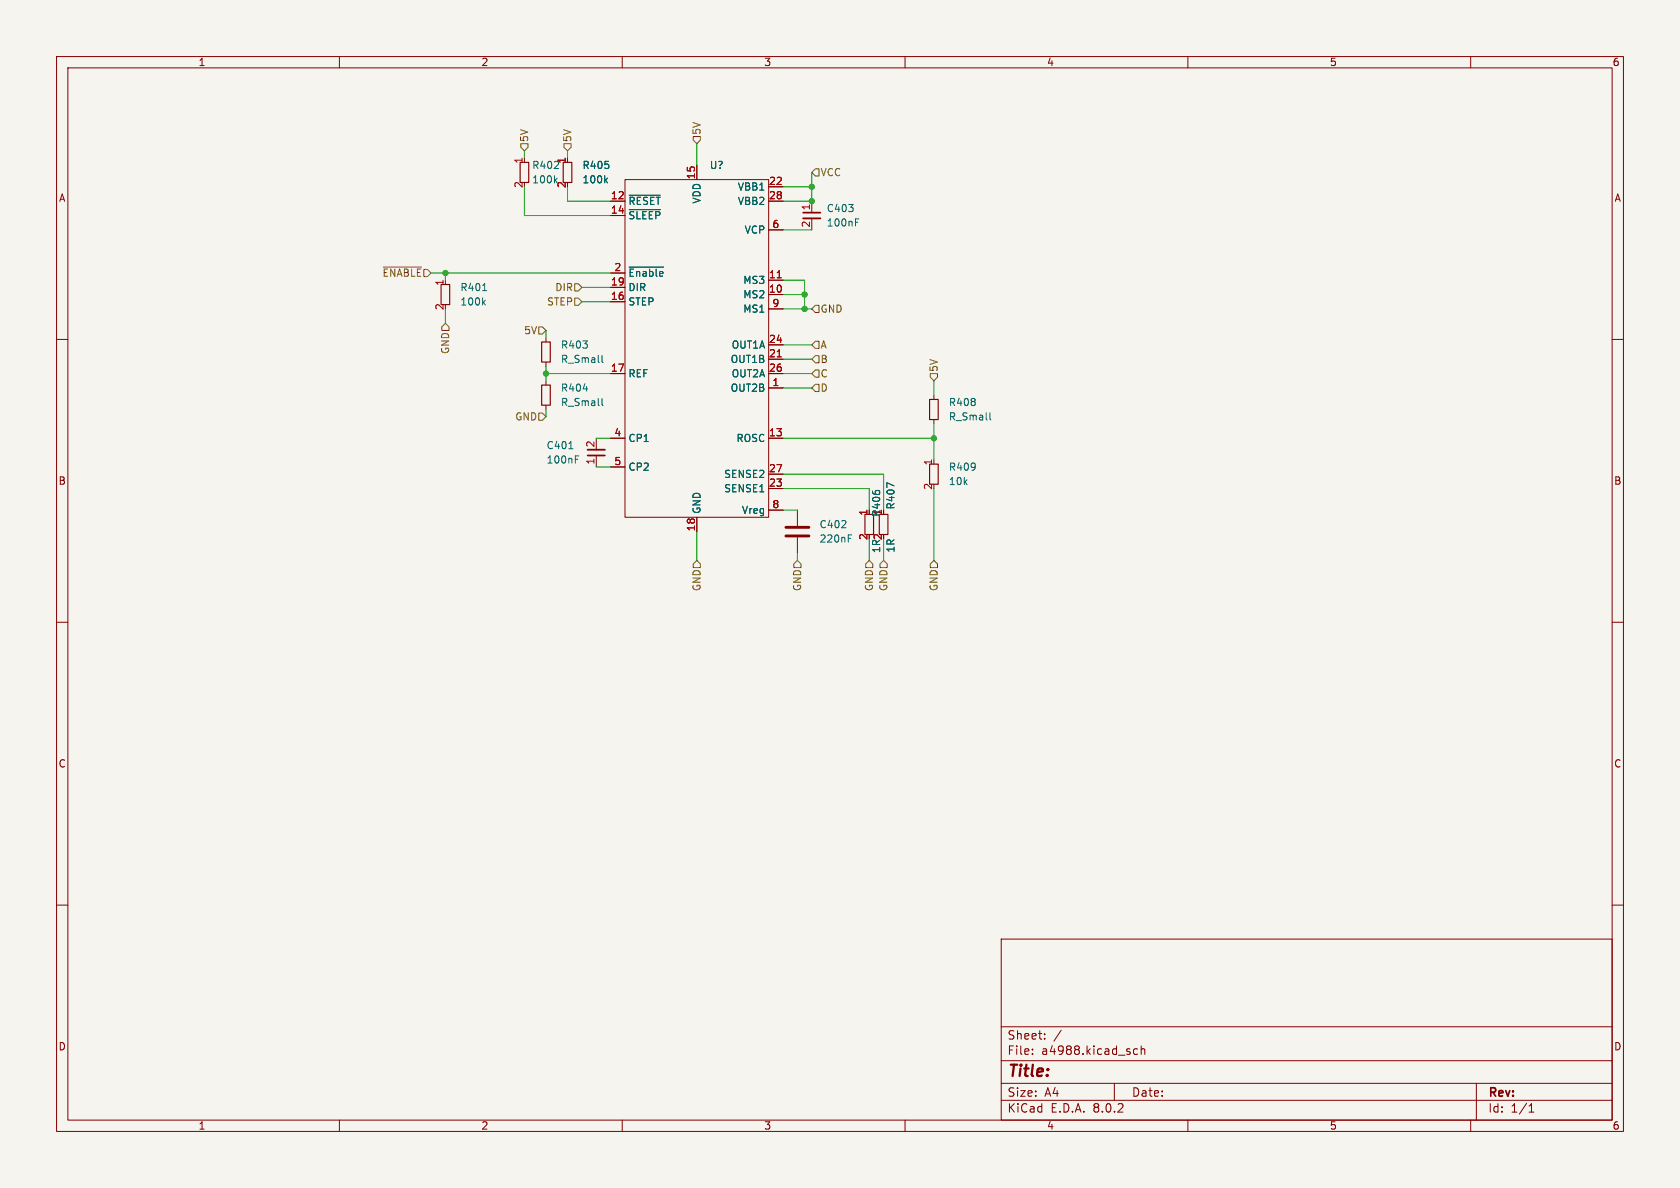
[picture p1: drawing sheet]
(kicad_sch (version 20230121) (generator eeschema)

 (paper "A4")

 (lib_symbols
  (symbol "Device:C" (pin_numbers hide) (pin_names (offset 0.254)) (in_bom yes) (on_board yes)
   (property "Reference" "C" (at 0.635 2.54 0) (effects (font (size 1.27 1.27)) (justify left)))
   (property "Value" "C" (at 0.635 -2.54 0) (effects (font (size 1.27 1.27)) (justify left)))
   (property "Footprint" "" (at 0.9652 -3.81 0) (effects (font (size 1.27 1.27)) hide))
   (property "Datasheet" "~" (at 0 0 0) (effects (font (size 1.27 1.27)) hide))
   (symbol "C_0_1"
    (polyline (pts (xy -2.032 -0.762) (xy 2.032 -0.762)) (stroke (width 0.508) (type default)) (fill (type none)))
    (polyline (pts (xy -2.032 0.762) (xy 2.032 0.762)) (stroke (width 0.508) (type default)) (fill (type none))))
   (symbol "C_1_1"
    (pin passive line (at 0 3.81 270) (length 2.794) (name "~" (effects (font (size 1.27 1.27)))) (number "1" (effects (font (size 1.27 1.27)))))
    (pin passive line (at 0 -3.81 90) (length 2.794) (name "~" (effects (font (size 1.27 1.27)))) (number "2" (effects (font (size 1.27 1.27)))))))
  (symbol "Device:R_Small" (pin_numbers hide) (pin_names (offset 0.254) hide) (in_bom yes) (on_board yes)
   (property "Reference" "R" (at 0.762 0.508 0) (effects (font (size 1.27 1.27)) (justify left)))
   (property "Value" "R_Small" (at 0.762 -1.016 0) (effects (font (size 1.27 1.27)) (justify left)))
   (property "Footprint" "" (at 0 0 0) (effects (font (size 1.27 1.27)) hide))
   (property "Datasheet" "~" (at 0 0 0) (effects (font (size 1.27 1.27)) hide))
   (symbol "R_Small_0_1"
    (rectangle (start -0.762 1.778) (end 0.762 -1.778) (stroke (width 0.2032) (type default)) (fill (type none))))
   (symbol "R_Small_1_1"
    (pin passive line (at 0 2.54 270) (length 0.762) (name "~" (effects (font (size 1.27 1.27)))) (number "1" (effects (font (size 1.27 1.27)))))
    (pin passive line (at 0 -2.54 90) (length 0.762) (name "~" (effects (font (size 1.27 1.27)))) (number "2" (effects (font (size 1.27 1.27)))))))
  (symbol "capacitor_miscellaneous:C_0402_100nF" (in_bom yes) (on_board yes)
   (property "Reference" "C" (at 1.27 2.54 0) (effects (font (size 1.27 1.27))))
   (property "Value" "100nF" (at 3.81 -2.54 0) (effects (font (size 1.27 1.27))))
   (property "Footprint" "Capacitor_SMD:C_0402_1005Metric" (at 2.54 2.54 0) (effects (font (size 1.27 1.27)) hide))
   (property "Datasheet" "" (at 0 0 0) (effects (font (size 1.27 1.27)) hide))
   (property "JLCPCB Part#" "C307331" (at 0 -2.54 0) (effects (font (size 1.27 1.27)) hide))
   (symbol "C_0402_100nF_0_1"
    (polyline (pts (xy -1.524 -0.508) (xy 1.524 -0.508)) (stroke (width 0.3302) (type default)) (fill (type none)))
    (polyline (pts (xy -1.524 0.508) (xy 1.524 0.508)) (stroke (width 0.3048) (type default)) (fill (type none))))
   (symbol "C_0402_100nF_1_1"
    (pin passive line (at 0 2.54 270) (length 2.032) (name "~" (effects (font (size 1.27 1.27)))) (number "1" (effects (font (size 1.27 1.27)))))
    (pin passive line (at 0 -2.54 90) (length 2.032) (name "~" (effects (font (size 1.27 1.27)))) (number "2" (effects (font (size 1.27 1.27)))))))
  (symbol "custom_kicad_lib_sk:A4988" (in_bom yes) (on_board yes)
   (property "Reference" "U" (at 2.54 6.35 0) (effects (font (size 1.27 1.27))))
   (property "Value" "" (at 2.54 6.35 0) (effects (font (size 1.27 1.27))))
   (property "Footprint" "Package_DFN_QFN:QFN-28-1EP_5x5mm_P0.5mm_EP3.35x3.35mm_ThermalVias" (at 1.27 12.7 0) (effects (font (size 1.27 1.27)) hide))
   (property "Datasheet" "" (at 2.54 6.35 0) (effects (font (size 1.27 1.27)) hide))
   (property "JLCPCB Part#" "C38437" (at 2.54 6.35 0) (effects (font (size 1.27 1.27)) hide))
   (symbol "A4988_0_1"
    (rectangle (start -7.62 44.45) (end 17.78 -15.24) (stroke (width 0) (type default)) (fill (type none))))
   (symbol "A4988_1_1"
    (pin input line (at 20.32 7.62 180) (length 2.54) (name "OUT2B" (effects (font (size 1.27 1.27)))) (number "1" (effects (font (size 1.27 1.27)))))
    (pin input line (at 20.32 24.13 180) (length 2.54) (name "MS2" (effects (font (size 1.27 1.27)))) (number "10" (effects (font (size 1.27 1.27)))))
    (pin input line (at 20.32 26.67 180) (length 2.54) (name "MS3" (effects (font (size 1.27 1.27)))) (number "11" (effects (font (size 1.27 1.27)))))
    (pin input line (at -10.16 40.64 0) (length 2.54) (name "~{RESET}" (effects (font (size 1.27 1.27)))) (number "12" (effects (font (size 1.27 1.27)))))
    (pin input line (at 20.32 -1.27 180) (length 2.54) (name "ROSC" (effects (font (size 1.27 1.27)))) (number "13" (effects (font (size 1.27 1.27)))))
    (pin input line (at -10.16 38.1 0) (length 2.54) (name "~{SLEEP}" (effects (font (size 1.27 1.27)))) (number "14" (effects (font (size 1.27 1.27)))))
    (pin power_in line (at 5.08 46.99 270) (length 2.54) (name "VDD" (effects (font (size 1.27 1.27)))) (number "15" (effects (font (size 1.27 1.27)))))
    (pin power_in line (at -10.16 22.86 0) (length 2.54) (name "STEP" (effects (font (size 1.27 1.27)))) (number "16" (effects (font (size 1.27 1.27)))))
    (pin power_in line (at -10.16 10.16 0) (length 2.54) (name "REF" (effects (font (size 1.27 1.27)))) (number "17" (effects (font (size 1.27 1.27)))))
    (pin power_in line (at 5.08 -17.78 90) (length 2.54) (name "GND" (effects (font (size 1.27 1.27)))) (number "18" (effects (font (size 1.27 1.27)))))
    (pin input line (at -10.16 25.4 0) (length 2.54) (name "DIR" (effects (font (size 1.27 1.27)))) (number "19" (effects (font (size 1.27 1.27)))))
    (pin input line (at -10.16 27.94 0) (length 2.54) (name "~{Enable}" (effects (font (size 1.27 1.27)))) (number "2" (effects (font (size 1.27 1.27)))))
    (pin no_connect line (at -7.62 -11.43 0) (length 2.54) hide (name "NC" (effects (font (size 1.27 1.27)))) (number "20" (effects (font (size 1.27 1.27)))))
    (pin input line (at 20.32 12.7 180) (length 2.54) (name "OUT1B" (effects (font (size 1.27 1.27)))) (number "21" (effects (font (size 1.27 1.27)))))
    (pin input line (at 20.32 43.18 180) (length 2.54) (name "VBB1" (effects (font (size 1.27 1.27)))) (number "22" (effects (font (size 1.27 1.27)))))
    (pin input line (at 20.32 -10.16 180) (length 2.54) (name "SENSE1" (effects (font (size 1.27 1.27)))) (number "23" (effects (font (size 1.27 1.27)))))
    (pin input line (at 20.32 15.24 180) (length 2.54) (name "OUT1A" (effects (font (size 1.27 1.27)))) (number "24" (effects (font (size 1.27 1.27)))))
    (pin no_connect line (at -7.62 -13.97 0) (length 2.54) hide (name "NC" (effects (font (size 1.27 1.27)))) (number "25" (effects (font (size 1.27 1.27)))))
    (pin input line (at 20.32 10.16 180) (length 2.54) (name "OUT2A" (effects (font (size 1.27 1.27)))) (number "26" (effects (font (size 1.27 1.27)))))
    (pin input line (at 20.32 -7.62 180) (length 2.54) (name "SENSE2" (effects (font (size 1.27 1.27)))) (number "27" (effects (font (size 1.27 1.27)))))
    (pin input line (at 20.32 40.64 180) (length 2.54) (name "VBB2" (effects (font (size 1.27 1.27)))) (number "28" (effects (font (size 1.27 1.27)))))
    (pin power_in line (at 5.08 -17.78 90) (length 2.54) hide (name "GND" (effects (font (size 1.27 1.27)))) (number "29" (effects (font (size 1.27 1.27)))))
    (pin power_in line (at 5.08 -17.78 90) (length 2.54) hide (name "GND" (effects (font (size 1.27 1.27)))) (number "3" (effects (font (size 1.27 1.27)))))
    (pin input line (at -10.16 -1.27 0) (length 2.54) (name "CP1" (effects (font (size 1.27 1.27)))) (number "4" (effects (font (size 1.27 1.27)))))
    (pin input line (at -10.16 -6.35 0) (length 2.54) (name "CP2" (effects (font (size 1.27 1.27)))) (number "5" (effects (font (size 1.27 1.27)))))
    (pin input line (at 20.32 35.56 180) (length 2.54) (name "VCP" (effects (font (size 1.27 1.27)))) (number "6" (effects (font (size 1.27 1.27)))))
    (pin no_connect line (at -7.62 -8.89 0) (length 2.54) hide (name "NC" (effects (font (size 1.27 1.27)))) (number "7" (effects (font (size 1.27 1.27)))))
    (pin input line (at 20.32 -13.97 180) (length 2.54) (name "Vreg" (effects (font (size 1.27 1.27)))) (number "8" (effects (font (size 1.27 1.27)))))
    (pin input line (at 20.32 21.59 180) (length 2.54) (name "MS1" (effects (font (size 1.27 1.27)))) (number "9" (effects (font (size 1.27 1.27)))))))
  (symbol "resistors_0603:R_100k_0603" (in_bom yes) (on_board yes)
   (property "Reference" "R" (at 1.27 2.54 0) (effects (font (size 1.27 1.27))))
   (property "Value" "100k" (at 2.54 -2.54 0) (effects (font (size 1.27 1.27))))
   (property "Footprint" "custom_kicad_lib_sk:R_0603_smalltext" (at 2.54 2.54 0) (effects (font (size 1.27 1.27)) hide))
   (property "Datasheet" "" (at -2.54 0 0) (effects (font (size 1.27 1.27)) hide))
   (property "JLCPCB Part#" "C25803" (at 0 0 0) (effects (font (size 1.27 1.27)) hide))
   (symbol "R_100k_0603_0_1"
    (rectangle (start -0.762 1.778) (end 0.762 -1.778) (stroke (width 0.2032) (type default)) (fill (type none))))
   (symbol "R_100k_0603_1_1"
    (pin passive line (at 0 2.54 270) (length 0.762) (name "~" (effects (font (size 1.27 1.27)))) (number "1" (effects (font (size 1.27 1.27)))))
    (pin passive line (at 0 -2.54 90) (length 0.762) (name "~" (effects (font (size 1.27 1.27)))) (number "2" (effects (font (size 1.27 1.27)))))))
  (symbol "resistors_0603:R_10R_0603" (in_bom yes) (on_board yes)
   (property "Reference" "R" (at 1.27 2.54 0) (effects (font (size 1.27 1.27))))
   (property "Value" "10R" (at 2.54 -2.54 0) (effects (font (size 1.27 1.27))))
   (property "Footprint" "custom_kicad_lib_sk:R_0603_smalltext" (at 2.54 2.54 0) (effects (font (size 1.27 1.27)) hide))
   (property "Datasheet" "" (at -2.54 0 0) (effects (font (size 1.27 1.27)) hide))
   (property "JLCPCB Part#" "C22859" (at 0 0 0) (effects (font (size 1.27 1.27)) hide))
   (symbol "R_10R_0603_0_1"
    (rectangle (start -0.762 1.778) (end 0.762 -1.778) (stroke (width 0.2032) (type default)) (fill (type none))))
   (symbol "R_10R_0603_1_1"
    (pin passive line (at 0 2.54 270) (length 0.762) (name "~" (effects (font (size 1.27 1.27)))) (number "1" (effects (font (size 1.27 1.27)))))
    (pin passive line (at 0 -2.54 90) (length 0.762) (name "~" (effects (font (size 1.27 1.27)))) (number "2" (effects (font (size 1.27 1.27)))))))
  (symbol "resistors_0603:R_10k_0603" (in_bom yes) (on_board yes)
   (property "Reference" "R" (at 1.27 2.54 0) (effects (font (size 1.27 1.27))))
   (property "Value" "10k" (at 2.54 -2.54 0) (effects (font (size 1.27 1.27))))
   (property "Footprint" "custom_kicad_lib_sk:R_0603_smalltext" (at 2.54 2.54 0) (effects (font (size 1.27 1.27)) hide))
   (property "Datasheet" "" (at -2.54 0 0) (effects (font (size 1.27 1.27)) hide))
   (property "JLCPCB Part#" "C25804" (at 0 0 0) (effects (font (size 1.27 1.27)) hide))
   (symbol "R_10k_0603_0_1"
    (rectangle (start -0.762 1.778) (end 0.762 -1.778) (stroke (width 0.2032) (type default)) (fill (type none))))
   (symbol "R_10k_0603_1_1"
    (pin passive line (at 0 2.54 270) (length 0.762) (name "~" (effects (font (size 1.27 1.27)))) (number "1" (effects (font (size 1.27 1.27)))))
    (pin passive line (at 0 -2.54 90) (length 0.762) (name "~" (effects (font (size 1.27 1.27)))) (number "2" (effects (font (size 1.27 1.27))))))))

 (junction (at 78.74 48.26) (diameter 0) (color 0 0 0 0))
 (junction (at 142.24 52.07) (diameter 0) (color 0 0 0 0))
 (junction (at 165.1 77.47) (diameter 0) (color 0 0 0 0))
 (junction (at 96.52 66.04) (diameter 0) (color 0 0 0 0))
 (junction (at 142.24 54.61) (diameter 0) (color 0 0 0 0))
 (junction (at 143.51 33.02) (diameter 0) (color 0 0 0 0))
 (junction (at 143.51 35.56) (diameter 0) (color 0 0 0 0))

 (wire (pts (xy 78.74 54.61) (xy 78.74 57.15)) (stroke (width 0) (type default)))
 (wire (pts (xy 107.95 48.26) (xy 78.74 48.26)) (stroke (width 0) (type default)))
 (wire (pts (xy 165.1 74.93) (xy 165.1 77.47)) (stroke (width 0) (type default)))
 (wire (pts (xy 138.43 86.36) (xy 153.67 86.36)) (stroke (width 0) (type default)))
 (wire (pts (xy 123.19 25.4) (xy 123.19 29.21)) (stroke (width 0) (type default)))
 (wire (pts (xy 143.51 68.58) (xy 138.43 68.58)) (stroke (width 0) (type default)))
 (wire (pts (xy 143.51 60.96) (xy 138.43 60.96)) (stroke (width 0) (type default)))
 (wire (pts (xy 143.51 66.04) (xy 138.43 66.04)) (stroke (width 0) (type default)))
 (wire (pts (xy 102.87 53.34) (xy 107.95 53.34)) (stroke (width 0) (type default)))
 (wire (pts (xy 153.67 86.36) (xy 153.67 90.17)) (stroke (width 0) (type default)))
 (wire (pts (xy 92.71 26.67) (xy 92.71 27.94)) (stroke (width 0) (type default)))
 (wire (pts (xy 105.41 77.47) (xy 107.95 77.47)) (stroke (width 0) (type default)))
 (wire (pts (xy 143.51 40.64) (xy 138.43 40.64)) (stroke (width 0) (type default)))
 (wire (pts (xy 107.95 35.56) (xy 100.33 35.56)) (stroke (width 0) (type default)))
 (wire (pts (xy 165.1 67.31) (xy 165.1 69.85)) (stroke (width 0) (type default)))
 (wire (pts (xy 156.21 95.25) (xy 156.21 99.06)) (stroke (width 0) (type default)))
 (wire (pts (xy 156.21 83.82) (xy 156.21 90.17)) (stroke (width 0) (type default)))
 (wire (pts (xy 143.51 63.5) (xy 138.43 63.5)) (stroke (width 0) (type default)))
 (wire (pts (xy 138.43 35.56) (xy 143.51 35.56)) (stroke (width 0) (type default)))
 (wire (pts (xy 153.67 95.25) (xy 153.67 99.06)) (stroke (width 0) (type default)))
 (wire (pts (xy 143.51 30.48) (xy 143.51 33.02)) (stroke (width 0) (type default)))
 (wire (pts (xy 100.33 26.67) (xy 100.33 27.94)) (stroke (width 0) (type default)))
 (wire (pts (xy 142.24 54.61) (xy 143.51 54.61)) (stroke (width 0) (type default)))
 (wire (pts (xy 78.74 48.26) (xy 78.74 49.53)) (stroke (width 0) (type default)))
 (wire (pts (xy 138.43 52.07) (xy 142.24 52.07)) (stroke (width 0) (type default)))
 (wire (pts (xy 123.19 93.98) (xy 123.19 99.06)) (stroke (width 0) (type default)))
 (wire (pts (xy 96.52 64.77) (xy 96.52 66.04)) (stroke (width 0) (type default)))
 (wire (pts (xy 142.24 49.53) (xy 142.24 52.07)) (stroke (width 0) (type default)))
 (wire (pts (xy 96.52 58.42) (xy 96.52 59.69)) (stroke (width 0) (type default)))
 (wire (pts (xy 105.41 82.55) (xy 107.95 82.55)) (stroke (width 0) (type default)))
 (wire (pts (xy 143.51 33.02) (xy 143.51 35.56)) (stroke (width 0) (type default)))
 (wire (pts (xy 142.24 52.07) (xy 142.24 54.61)) (stroke (width 0) (type default)))
 (wire (pts (xy 138.43 90.17) (xy 140.97 90.17)) (stroke (width 0) (type default)))
 (wire (pts (xy 138.43 83.82) (xy 156.21 83.82)) (stroke (width 0) (type default)))
 (wire (pts (xy 138.43 33.02) (xy 143.51 33.02)) (stroke (width 0) (type default)))
 (wire (pts (xy 92.71 33.02) (xy 92.71 38.1)) (stroke (width 0) (type default)))
 (wire (pts (xy 96.52 72.39) (xy 96.52 73.66)) (stroke (width 0) (type default)))
 (wire (pts (xy 165.1 81.28) (xy 165.1 77.47)) (stroke (width 0) (type default)))
 (wire (pts (xy 102.87 50.8) (xy 107.95 50.8)) (stroke (width 0) (type default)))
 (wire (pts (xy 107.95 38.1) (xy 92.71 38.1)) (stroke (width 0) (type default)))
 (wire (pts (xy 142.24 49.53) (xy 138.43 49.53)) (stroke (width 0) (type default)))
 (wire (pts (xy 100.33 35.56) (xy 100.33 33.02)) (stroke (width 0) (type default)))
 (wire (pts (xy 140.97 97.79) (xy 140.97 99.06)) (stroke (width 0) (type default)))
 (wire (pts (xy 96.52 66.04) (xy 96.52 67.31)) (stroke (width 0) (type default)))
 (wire (pts (xy 165.1 86.36) (xy 165.1 99.06)) (stroke (width 0) (type default)))
 (wire (pts (xy 76.2 48.26) (xy 78.74 48.26)) (stroke (width 0) (type default)))
 (wire (pts (xy 96.52 66.04) (xy 107.95 66.04)) (stroke (width 0) (type default)))
 (wire (pts (xy 165.1 77.47) (xy 138.43 77.47)) (stroke (width 0) (type default)))
 (wire (pts (xy 138.43 54.61) (xy 142.24 54.61)) (stroke (width 0) (type default)))

 (hierarchical_label "GND" (shape input) (at 123.19 99.06 270) (fields_autoplaced) (effects (font (size 1.27 1.27)) (justify right)))
 (hierarchical_label "D" (shape input) (at 143.51 68.58 0) (fields_autoplaced) (effects (font (size 1.27 1.27)) (justify left)))
 (hierarchical_label "B" (shape input) (at 143.51 63.5 0) (fields_autoplaced) (effects (font (size 1.27 1.27)) (justify left)))
 (hierarchical_label "GND" (shape input) (at 156.21 99.06 270) (fields_autoplaced) (effects (font (size 1.27 1.27)) (justify right)))
 (hierarchical_label "GND" (shape input) (at 165.1 99.06 270) (fields_autoplaced) (effects (font (size 1.27 1.27)) (justify right)))
 (hierarchical_label "5V" (shape input) (at 92.71 26.67 90) (fields_autoplaced) (effects (font (size 1.27 1.27)) (justify left)))
 (hierarchical_label "GND" (shape input) (at 153.67 99.06 270) (fields_autoplaced) (effects (font (size 1.27 1.27)) (justify right)))
 (hierarchical_label "~{ENABLE}" (shape input) (at 76.2 48.26 180) (fields_autoplaced) (effects (font (size 1.27 1.27)) (justify right)))
 (hierarchical_label "GND" (shape input) (at 140.97 99.06 270) (fields_autoplaced) (effects (font (size 1.27 1.27)) (justify right)))
 (hierarchical_label "5V" (shape input) (at 96.52 58.42 180) (fields_autoplaced) (effects (font (size 1.27 1.27)) (justify right)))
 (hierarchical_label "STEP" (shape input) (at 102.87 53.34 180) (fields_autoplaced) (effects (font (size 1.27 1.27)) (justify right)))
 (hierarchical_label "C" (shape input) (at 143.51 66.04 0) (fields_autoplaced) (effects (font (size 1.27 1.27)) (justify left)))
 (hierarchical_label "DIR" (shape input) (at 102.87 50.8 180) (fields_autoplaced) (effects (font (size 1.27 1.27)) (justify right)))
 (hierarchical_label "GND" (shape input) (at 143.51 54.61 0) (fields_autoplaced) (effects (font (size 1.27 1.27)) (justify left)))
 (hierarchical_label "GND" (shape input) (at 78.74 57.15 270) (fields_autoplaced) (effects (font (size 1.27 1.27)) (justify right)))
 (hierarchical_label "A" (shape input) (at 143.51 60.96 0) (fields_autoplaced) (effects (font (size 1.27 1.27)) (justify left)))
 (hierarchical_label "5V" (shape input) (at 123.19 25.4 90) (fields_autoplaced) (effects (font (size 1.27 1.27)) (justify left)))
 (hierarchical_label "GND" (shape input) (at 96.52 73.66 180) (fields_autoplaced) (effects (font (size 1.27 1.27)) (justify right)))
 (hierarchical_label "VCC" (shape input) (at 143.51 30.48 0) (fields_autoplaced) (effects (font (size 1.27 1.27)) (justify left)))
 (hierarchical_label "5V" (shape input) (at 165.1 67.31 90) (fields_autoplaced) (effects (font (size 1.27 1.27)) (justify left)))
 (hierarchical_label "5V" (shape input) (at 100.33 26.67 90) (fields_autoplaced) (effects (font (size 1.27 1.27)) (justify left)))

 (symbol (lib_id "Device:C") (at 140.97 93.98 0) (unit 1) (in_bom yes) (on_board yes) (dnp no) (fields_autoplaced)
  (property "Reference" "C402" (at 144.78 92.71 0) (effects (font (size 1.27 1.27)) (justify left)))
  (property "Value" "220nF" (at 144.78 95.25 0) (effects (font (size 1.27 1.27)) (justify left)))
  (property "Footprint" "Capacitor_SMD:C_0603_1608Metric" (at 141.9352 97.79 0) (effects (font (size 1.27 1.27)) hide))
  (property "Datasheet" "~" (at 140.97 93.98 0) (effects (font (size 1.27 1.27)) hide))
  (property "JLCPCB Part#" "C21120" (at 140.97 93.98 0) (effects (font (size 1.27 1.27)) hide)) (pin "1") (pin "2")
  (instances (project "pantoGraph" (path "" (reference "C402") (unit 1)))))

 (symbol (lib_id "capacitor_miscellaneous:C_0402_100nF") (at 105.41 80.01 180) (unit 1) (in_bom yes) (on_board yes) (dnp no)
  (property "Reference" "C401" (at 96.52 78.74 0) (effects (font (size 1.27 1.27)) (justify right)))
  (property "Value" "100nF" (at 96.52 81.28 0) (effects (font (size 1.27 1.27)) (justify right)))
  (property "Footprint" "Capacitor_SMD:C_0402_1005Metric" (at 102.87 82.55 0) (effects (font (size 1.27 1.27)) hide))
  (property "Datasheet" "" (at 105.41 80.01 0) (effects (font (size 1.27 1.27)) hide))
  (property "JLCPCB Part#" "C307331" (at 105.41 77.47 0) (effects (font (size 1.27 1.27)) hide)) (pin "1") (pin "2")
  (instances (project "pantoGraph" (path "" (reference "C401") (unit 1)))))

 (symbol (lib_id "resistors_0603:R_10R_0603") (at 156.21 92.71 0) (unit 1) (in_bom yes) (on_board yes) (dnp no)
  (property "Reference" "R407" (at 157.48 90.17 90) (effects (font (size 1.27 1.27)) (justify left)))
  (property "Value" "1R" (at 157.48 97.79 90) (effects (font (size 1.27 1.27)) (justify left)))
  (property "Footprint" "Resistor_SMD:R_0402_1005Metric" (at 158.75 90.17 0) (effects (font (size 1.27 1.27)) hide))
  (property "Datasheet" "" (at 153.67 92.71 0) (effects (font (size 1.27 1.27)) hide))
  (property "JLCPCB Part#" "C22936" (at 156.21 92.71 0) (effects (font (size 1.27 1.27)) hide)) (pin "1") (pin "2")
  (instances (project "pantoGraph" (path "" (reference "R407") (unit 1)))))

 (symbol (lib_id "Device:R_Small") (at 165.1 72.39 0) (unit 1) (in_bom yes) (on_board yes) (dnp no) (fields_autoplaced)
  (property "Reference" "R408" (at 167.64 71.12 0) (effects (font (size 1.27 1.27)) (justify left)))
  (property "Value" "R_Small" (at 167.64 73.66 0) (effects (font (size 1.27 1.27)) (justify left)))
  (property "Footprint" "Resistor_SMD:R_0402_1005Metric" (at 165.1 72.39 0) (effects (font (size 1.27 1.27)) hide))
  (property "Datasheet" "~" (at 165.1 72.39 0) (effects (font (size 1.27 1.27)) hide)) (pin "1") (pin "2")
  (instances (project "pantoGraph" (path "" (reference "R408") (unit 1)))))

 (symbol (lib_id "resistors_0603:R_10k_0603") (at 165.1 83.82 0) (unit 1) (in_bom yes) (on_board yes) (dnp no) (fields_autoplaced)
  (property "Reference" "R409" (at 167.64 82.55 0) (effects (font (size 1.27 1.27)) (justify left)))
  (property "Value" "10k" (at 167.64 85.09 0) (effects (font (size 1.27 1.27)) (justify left)))
  (property "Footprint" "Resistor_SMD:R_0402_1005Metric" (at 167.64 81.28 0) (effects (font (size 1.27 1.27)) hide))
  (property "Datasheet" "" (at 162.56 83.82 0) (effects (font (size 1.27 1.27)) hide))
  (property "JLCPCB Part#" "C25804" (at 165.1 83.82 0) (effects (font (size 1.27 1.27)) hide)) (pin "1") (pin "2")
  (instances (project "pantoGraph" (path "" (reference "R409") (unit 1)))))

 (symbol (lib_id "resistors_0603:R_100k_0603") (at 100.33 30.48 0) (unit 1) (in_bom yes) (on_board yes) (dnp no) (fields_autoplaced)
  (property "Reference" "R405" (at 102.87 29.21 0) (effects (font (size 1.27 1.27)) (justify left)))
  (property "Value" "100k" (at 102.87 31.75 0) (effects (font (size 1.27 1.27)) (justify left)))
  (property "Footprint" "Resistor_SMD:R_0402_1005Metric" (at 102.87 27.94 0) (effects (font (size 1.27 1.27)) hide))
  (property "Datasheet" "" (at 97.79 30.48 0) (effects (font (size 1.27 1.27)) hide))
  (property "JLCPCB Part#" "C25803" (at 100.33 30.48 0) (effects (font (size 1.27 1.27)) hide)) (pin "1") (pin "2")
  (instances (project "pantoGraph" (path "" (reference "R405") (unit 1)))))

 (symbol (lib_id "Device:R_Small") (at 96.52 62.23 0) (unit 1) (in_bom yes) (on_board yes) (dnp no) (fields_autoplaced)
  (property "Reference" "R403" (at 99.06 60.96 0) (effects (font (size 1.27 1.27)) (justify left)))
  (property "Value" "R_Small" (at 99.06 63.5 0) (effects (font (size 1.27 1.27)) (justify left)))
  (property "Footprint" "Resistor_SMD:R_0402_1005Metric" (at 96.52 62.23 0) (effects (font (size 1.27 1.27)) hide))
  (property "Datasheet" "~" (at 96.52 62.23 0) (effects (font (size 1.27 1.27)) hide)) (pin "1") (pin "2")
  (instances (project "pantoGraph" (path "" (reference "R403") (unit 1)))))

 (symbol (lib_id "resistors_0603:R_10R_0603") (at 153.67 92.71 0) (unit 1) (in_bom yes) (on_board yes) (dnp no)
  (property "Reference" "R406" (at 154.94 88.9 90) (effects (font (size 1.27 1.27))))
  (property "Value" "1R" (at 154.94 96.52 90) (effects (font (size 1.27 1.27))))
  (property "Footprint" "Resistor_SMD:R_0402_1005Metric" (at 156.21 90.17 0) (effects (font (size 1.27 1.27)) hide))
  (property "Datasheet" "" (at 151.13 92.71 0) (effects (font (size 1.27 1.27)) hide))
  (property "JLCPCB Part#" "C22936" (at 153.67 92.71 0) (effects (font (size 1.27 1.27)) hide)) (pin "1") (pin "2")
  (instances (project "pantoGraph" (path "" (reference "R406") (unit 1)))))

 (symbol (lib_id "Device:R_Small") (at 96.52 69.85 0) (unit 1) (in_bom yes) (on_board yes) (dnp no) (fields_autoplaced)
  (property "Reference" "R404" (at 99.06 68.58 0) (effects (font (size 1.27 1.27)) (justify left)))
  (property "Value" "R_Small" (at 99.06 71.12 0) (effects (font (size 1.27 1.27)) (justify left)))
  (property "Footprint" "Resistor_SMD:R_0402_1005Metric" (at 96.52 69.85 0) (effects (font (size 1.27 1.27)) hide))
  (property "Datasheet" "~" (at 96.52 69.85 0) (effects (font (size 1.27 1.27)) hide)) (pin "1") (pin "2")
  (instances (project "pantoGraph" (path "" (reference "R404") (unit 1)))))

 (symbol (lib_id "capacitor_miscellaneous:C_0402_100nF") (at 143.51 38.1 0) (unit 1) (in_bom yes) (on_board yes) (dnp no) (fields_autoplaced)
  (property "Reference" "C403" (at 146.05 36.8363 0) (effects (font (size 1.27 1.27)) (justify left)))
  (property "Value" "100nF" (at 146.05 39.3763 0) (effects (font (size 1.27 1.27)) (justify left)))
  (property "Footprint" "Capacitor_SMD:C_0402_1005Metric" (at 146.05 35.56 0) (effects (font (size 1.27 1.27)) hide))
  (property "Datasheet" "" (at 143.51 38.1 0) (effects (font (size 1.27 1.27)) hide))
  (property "JLCPCB Part#" "C307331" (at 143.51 40.64 0) (effects (font (size 1.27 1.27)) hide)) (pin "1") (pin "2")
  (instances (project "pantoGraph" (path "" (reference "C403") (unit 1)))))

 (symbol (lib_id "custom_kicad_lib_sk:A4988") (at 118.11 76.2 0) (unit 1) (in_bom yes) (on_board yes) (dnp no)
  (property "Reference" "U?" (at 125.3841 29.21 0) (effects (font (size 1.27 1.27)) (justify left)))
  (property "Value" "~" (at 118.11 76.2 0) (effects (font (size 1.27 1.27))))
  (property "Footprint" "Package_DFN_QFN:QFN-28-1EP_5x5mm_P0.5mm_EP3.35x3.35mm_ThermalVias" (at 118.11 76.2 0) (effects (font (size 1.27 1.27)) hide))
  (property "Datasheet" "" (at 118.11 76.2 0) (effects (font (size 1.27 1.27)) hide))
  (property "JLCPCB Part#" "C38437" (at 121.92 35.56 0) (effects (font (size 1.27 1.27)) hide)) (pin "1") (pin "10") (pin "11") (pin "12") (pin "13") (pin "14") (pin "15") (pin "16") (pin "17") (pin "18") (pin "19") (pin "2") (pin "20") (pin "21") (pin "22") (pin "23") (pin "24") (pin "25") (pin "26") (pin "27") (pin "28") (pin "29") (pin "3") (pin "4") (pin "5") (pin "6") (pin "7") (pin "8") (pin "9")
  (instances (project "pantoGraph" (path "" (reference "U?") (unit 1)) (path "" (reference "U401") (unit 1)))))

 (symbol (lib_id "resistors_0603:R_100k_0603") (at 92.71 30.48 0) (unit 1) (in_bom yes) (on_board yes) (dnp no)
  (property "Reference" "R402" (at 93.98 29.21 0) (effects (font (size 1.27 1.27)) (justify left)))
  (property "Value" "100k" (at 93.98 31.75 0) (effects (font (size 1.27 1.27)) (justify left)))
  (property "Footprint" "Resistor_SMD:R_0402_1005Metric" (at 95.25 27.94 0) (effects (font (size 1.27 1.27)) hide))
  (property "Datasheet" "" (at 90.17 30.48 0) (effects (font (size 1.27 1.27)) hide))
  (property "JLCPCB Part#" "C25803" (at 92.71 30.48 0) (effects (font (size 1.27 1.27)) hide)) (pin "1") (pin "2")
  (instances (project "pantoGraph" (path "" (reference "R402") (unit 1)))))

 (symbol (lib_id "resistors_0603:R_100k_0603") (at 78.74 52.07 0) (unit 1) (in_bom yes) (on_board yes) (dnp no) (fields_autoplaced)
  (property "Reference" "R401" (at 81.28 50.8 0) (effects (font (size 1.27 1.27)) (justify left)))
  (property "Value" "100k" (at 81.28 53.34 0) (effects (font (size 1.27 1.27)) (justify left)))
  (property "Footprint" "Resistor_SMD:R_0402_1005Metric" (at 81.28 49.53 0) (effects (font (size 1.27 1.27)) hide))
  (property "Datasheet" "" (at 76.2 52.07 0) (effects (font (size 1.27 1.27)) hide))
  (property "JLCPCB Part#" "C25803" (at 78.74 52.07 0) (effects (font (size 1.27 1.27)) hide)) (pin "1") (pin "2")
  (instances (project "pantoGraph" (path "" (reference "R401") (unit 1))))))
